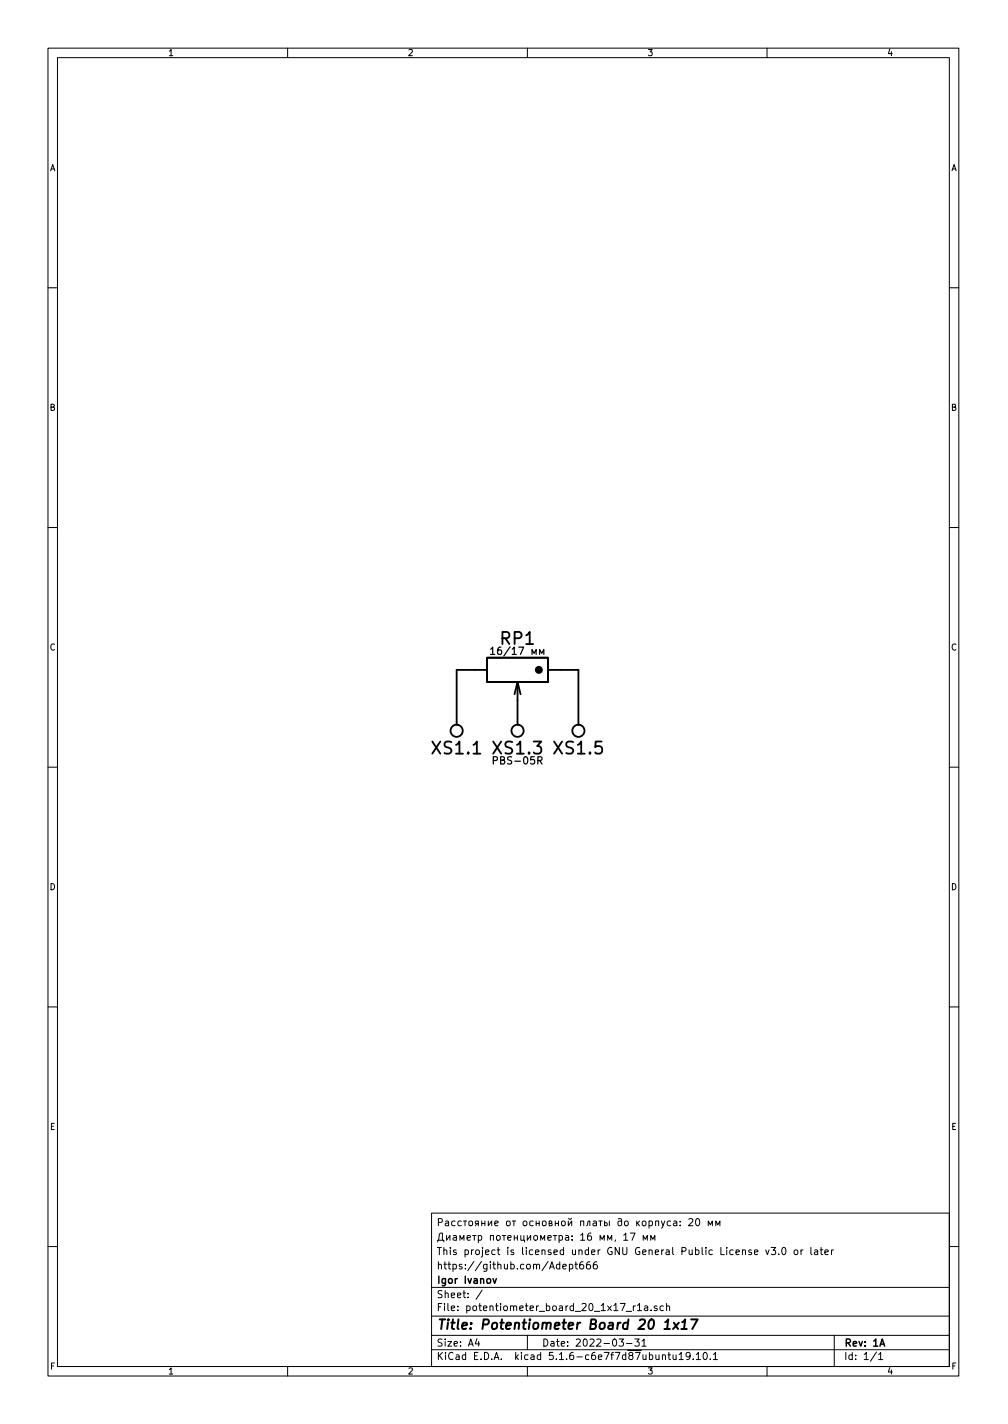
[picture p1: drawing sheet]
EESchema Schematic File Version 4
EELAYER 30 0
EELAYER END
$Descr A4 8268 11693 portrait
encoding utf-8
Sheet 1 1
Title "Potentiometer Board 20 1x17"
Date "2022-03-31"
Rev "1A"
Comp "Igor Ivanov"
Comment1 "https://github.com/Adept666"
Comment2 "This project is licensed under GNU General Public License v3.0 or later"
Comment3 "Диаметр потенциометра: 16 мм, 17 мм"
Comment4 "Расстояние от основной платы до корпуса: 20 мм"
$EndDescr
$Comp
L KCL:RESISTOR_VARIABLE RP1
U 1 1
P 4250 5500
F 0 "RP1" H 4250 5250 100 0000 C CNN
F 1 "16/17" H 4250 5500 100 0001 C CNN
F 2 "KCL:RP-PDB181-K-20-P" H 4250 5500 60  0001 C CNN
F 3 "" H 4250 5500 60  0001 C CNN
F 4 "16/17 мм" H 4250 5350 60  0000 C CNN "Product"
	1    4250 5500
	-1   0    0    1   
$EndComp
$Comp
L KCL:JUNCTION_DISMOUNTABLE_5U XS1
U 1 1
P 3750 6000
F 0 "XS1" H 3750 6150 100 0000 C CNN
F 1 "PBS-05R" H 3750 6000 100 0001 C CNN
F 2 "KCL:CON-PBS-05R" H 3750 6000 60  0001 C CNN
F 3 "" H 3750 6000 60  0001 C CNN
	1    3750 6000
	-1   0    0    1   
$EndComp
$Comp
L KCL:JUNCTION_DISMOUNTABLE_5U XS1
U 3 1
P 4250 6000
F 0 "XS1" H 4250 6150 100 0000 C CNN
F 1 "PBS-05R" H 4250 6000 100 0001 C CNN
F 2 "KCL:CON-PBS-05R" H 4250 6000 60  0001 C CNN
F 3 "" H 4250 6000 60  0001 C CNN
F 4 "PBS-05R" H 4250 6250 60  0000 C CNN "Product"
	3    4250 6000
	-1   0    0    1   
$EndComp
$Comp
L KCL:JUNCTION_DISMOUNTABLE_5U XS1
U 5 1
P 4750 6000
F 0 "XS1" H 4750 6150 100 0000 C CNN
F 1 "PBS-05R" H 4750 6000 100 0001 C CNN
F 2 "KCL:CON-PBS-05R" H 4750 6000 60  0001 C CNN
F 3 "" H 4750 6000 60  0001 C CNN
	5    4750 6000
	-1   0    0    1   
$EndComp
Wire Wire Line
	4250 5750 4250 5950
Wire Wire Line
	3900 5500 3750 5500
Wire Wire Line
	3750 5500 3750 5950
Wire Wire Line
	4600 5500 4750 5500
Wire Wire Line
	4750 5500 4750 5950
$EndSCHEMATC
